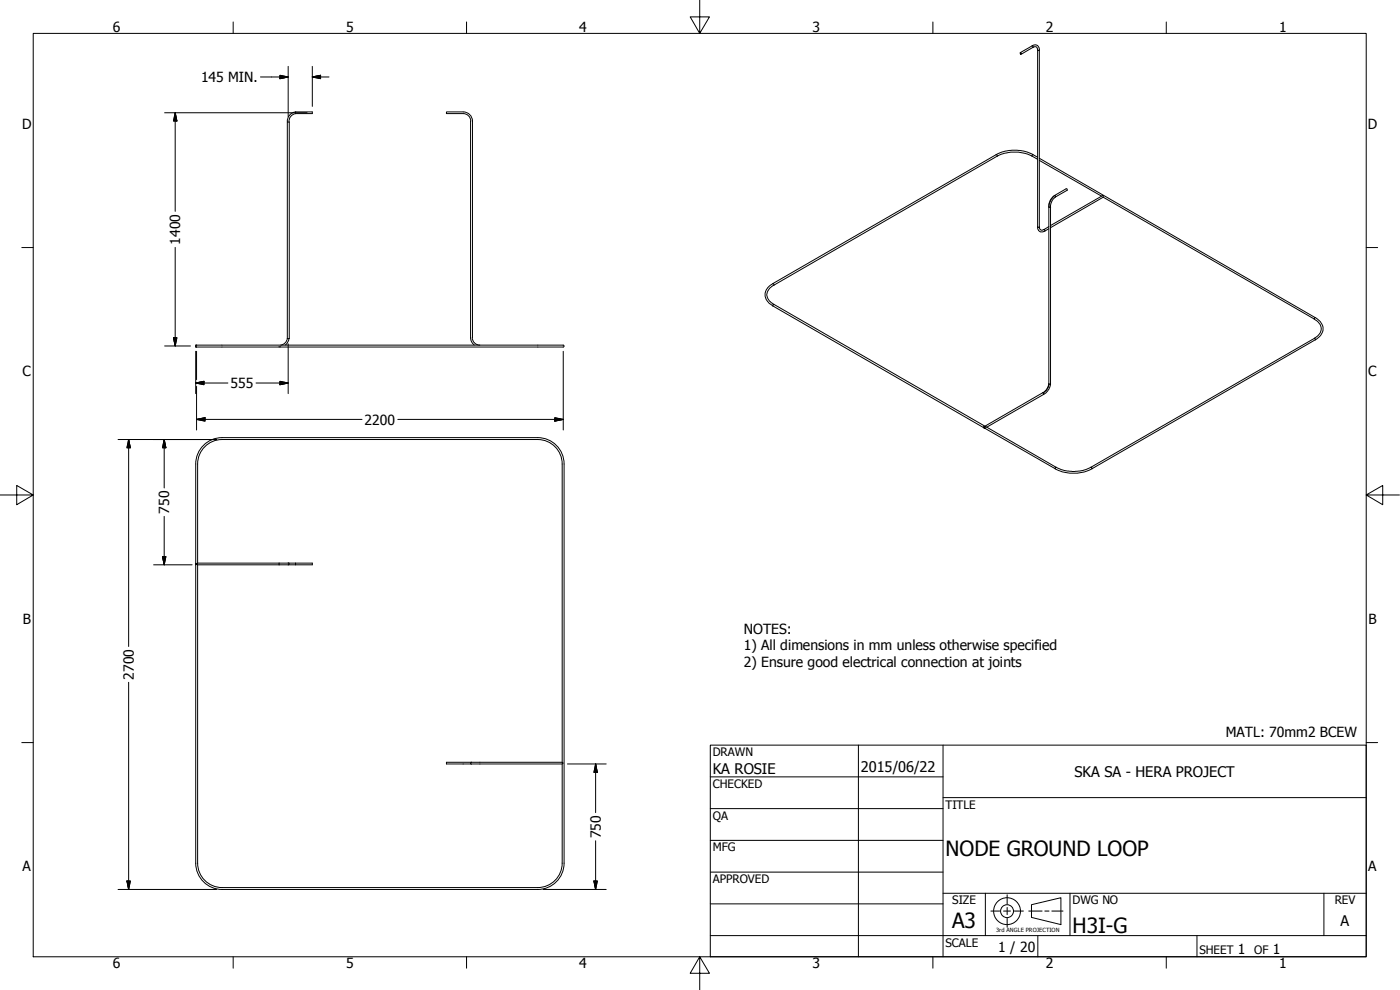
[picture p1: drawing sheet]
<svg xmlns="http://www.w3.org/2000/svg" width="420mm" height="297mm" viewBox="0 0 420 297" stroke-linecap="round" stroke-linejoin="round" font-family="sans-serif">
<!-- layer: Visible (ANSI) -->
<g fill="none" stroke="#000" stroke-width=".3">
<path d="M86.2 36.6h.6v65h-.6zM88.7 33.6h5v.5h-5zM88.7 34.1a2.25 2.25 0 0 0-1.9 2.5M88.7 33.6a2.76 2.76 0 0 0-2.5 3M141.2 36.3v65M141.3 36.3a2.25 2.25 0 0 0-2.3-2.2h-5v-.5h5a2.76 2.76 0 0 1 2.8 2.7v65M316.5 58.7l.2 .1v.3M320 56.6l.3 .2v.3M314.8 62.1h.5M58.7 103.6h110.3l.3 .2-.3 .3h-110.3zM59 103.6l-.3 .2 .3 .3M83.7 104h.5"/>
<path d="M86.2 101.6l-.6 1.3-1.3 .6M86.7 101.6l-.2 .9-.9 1M141.2 101.3l.2 1 .9 1.2M141.7 101.3a2.25 2.25 0 0 0 2.3 2.3M312.9 117.8l.3 .2v.3M58.7 139.2v29.8M58.7 139.2a7.9 7.9 0 0 1 7.9-7.9h94.8a7.9 7.9 0 0 1 7.9 7.9M59.3 139.2v29.8M59.3 139.2a7.3 7.3 0 0 1 7.3-7.3h94.8a7.3 7.3 0 0 1 7.3 7.3M168.7 139.2v89.5M169.3 139.2v119.8a7.9 7.9 0 0 1-7.9 7.9h-94.8a7.9 7.9 0 0 1-7.9-7.9v-89.5M295.3 128h.5"/>
<path d="M295.6 127.9v.6M58.7 169l.3 .2-.3 .3zM59.3 169l-.3 .2 .3 .3M59.3 169.5v89.5a7.3 7.3 0 0 0 7.3 7.3h94.8a7.3 7.3 0 0 0 7.3-7.3v-29.8M59.3 169h34.4v.5h-34.4M83.8 169v.5M86.5 168.9l.3 .3-.3 .3M88.7 169v.5M141.5 228.7h-7.5v.5h34.7M141.5 228.7h27.2M141.5 228.7l-.3 .3 .3 .3M168.7 228.7l.3 .3-.3 .2"/>
<circle cx="306.3" cy="16" r=".21"/>
<circle cx="295.4" cy="128.4" r=".24"/>
</g>
<!-- layer: Visible Narrow (ANSI) -->
<g fill="none" stroke="#000" stroke-width=".3">
<path d="M309.8 13.8h.2v.4M309.8 13.8a1.32 1.32 0 0 1 1.4-.2 1.32 1.32 0 0 1 .7 1.4M309.8 13.8l-3.6 2M310 14.2l.2-.1a.78 .78 0 0 1 .9 0 .78 .78 0 0 1 .3 .9M310 14.2l-3.5 2M311.4 15l.1 .2 .4-.2M311.4 15v53.1M311.9 15v53.1M299 46.4l.3 .1v.3M299 46.4a12.1 12.1 0 0 1 11 0M299 46.4l-67 38.7M299.3 46.8a12 12 0 0 1 10.5 0"/>
<path d="M299.3 46.8l-67.1 38.8M309.8 46.8l1.6 1M310 46.4l-.3 .2 .1 .2M310 46.4l1.4 .8M311.9 48.1l18.7 10.8M311.9 47.5l82.8 47.8M316.6 58.7a4.6 4.6 0 0 0-1.8 3.5M320 56.6l-3.8 2.3-1 1.2-.4 1.2v53.8M320.3 57.1l-3.8 2.2-.8 .9-.4 1.3v53.7l-.4 .1-.1-.2M331.1 59.2l-.1-.5-15.7 9M331.1 59.2l63.4 36.5M331.1 59.2l-15.8 9.1"/>
<path d="M311.4 68.1l.2 .1 .3-.1M311.4 68.1a1.33 1.33 0 0 0 .6 1.4 1.33 1.33 0 0 0 1.6-.2M311.9 68.1a.86 .86 0 0 0 .4 .9 .86 .86 0 0 0 1-.1M313.3 68.9h.2l.1 .4M314.8 68.6l-1.2 .7M314.8 68l-1.5 .9M232 85.1l.2 .1v.4M232 85.1a3.5 3.5 0 0 0-1.9 4.9l.8 1.1 1.1 .7M232 91.8l63.2 36.5M232.2 91.3l63.4 36.6 17.7-10.2 1.1-1.3 .4-1.3M232.2 91.3l-.2 .5M232.2 85.6a2.94 2.94 0 0 0-2 2.4 2.94 2.94 0 0 0 1.3 2.9l.7 .4"/>
<path d="M394.5 95.7a2.95 2.95 0 0 1 1 5l-1 .8M394.7 95.3l-.2 .1v.3M394.7 95.3a3.6 3.6 0 0 1 2.2 4.2l-.6 1.2-1.6 1.3M314.8 115.2a3.4 3.4 0 0 1-1.7 2.6M315.3 115.2l-.5 1.6-.9 1.1-17.8 10.3M394.5 101.5l.2 .1v.4M394.5 101.5l-67.1 38.7M394.7 102l-67 38.6M295.3 128v.1M295.5 128.5l21.2 12.1M295.8 128l21.1 12.2M316.7 140.6a12.1 12.1 0 0 0 11 0"/>
<path d="M316.9 140.2l-.2 .1v.3M316.9 140.2a11.4 11.4 0 0 0 10.5 0M327.4 140.2h.2l.1 .4"/>
</g>
<!-- layer: Border (ANSI) -->
<g fill="none" stroke="#000" stroke-width=".3">
<path d="M10 10h400v277.1h-400zM70 6.6v3.4M140 6.6v3.4M210 0v10l-2.9-4.9h5.8l-2.9 4.9M280 6.6v3.4M350 6.6v3.4M6.5 74.3h3.5M410 74.3h3.4M0 148.5h10l-5-2.8v5.7l5-2.9M410 148.5l5 2.9v-5.7l-5 2.8h10M6.5 222.8h3.5M410 222.8h3.4"/>
<path d="M70 287.1v3.4M140 287.1v3.4M210 287.1l2.9 4.9h-5.8l2.9-4.9v9.9M280 287.1v3.4M350 287.1v3.4"/>
</g>
<!-- layer: Title (ANSI) -->
<g fill="none" stroke="#000" stroke-width=".3">
<path d="M213.2 223.6h196.8v63.5h-196.8zM213.2 233.1h69.8M257.6 223.6v63.5M283 239.3h127M283 223.6v63.5M213.2 242.6h69.8M213.2 252.1h69.8M213.2 261.7h69.8M213.2 271.2h69.8M283 268h127M295.7 268v12.7M321.1 268v12.7"/>
<path d="M397.3 268v12.7M213.2 280.7h196.8M311.5 280.7v6.4M359.2 280.7v6.4"/>
</g>
<!-- layer: Dimension (ANSI) -->
<g fill="none" stroke="#000" stroke-width=".3">
<path d="M86.5 19.9v15.1M93.7 19.9v12M49.4 33.8h42.7M52.6 33.8l.5 2.5h-1zM52.6 33.8v29.6M78.2 23.1h8.3M84 22.6l2.5 .5-2.5 .5zM93.7 23.1l2.5-.5v1zM93.7 23.1h5M52.6 74.2v29.6M49.4 103.8h7.7M52.1 101.3h1l-.5 2.5z"/>
<path d="M58.7 114.9l2.5-.5v1zM58.7 114.9h9.7M58.7 105.4v12.7M59 105.4v8.5M59 115.9v13.1M76.8 114.9h9.7M84 114.4l2.5 .5-2.5 .5zM86.5 103.2v14.9M169 105.4v23.6M35.4 131.9h29.6M38.6 131.9l.5 2.5h-1zM38.6 131.9v62.1"/>
<path d="M49.3 131.9l.5 2.5h-1zM49.3 131.9v14.5M59 125.8l2.5-.5v1.1zM59 125.8h49.6M119.4 125.8h49.6M166.5 125.3l2.5 .5-2.5 .6zM49.3 154.9v14.6M46.1 169.5h11.6M48.8 167h1l-.5 2.5zM38.6 204.7v62.2M170.3 229.2h11.6M178.8 229.2l.5 2.6h-1.1z"/>
<path d="M178.8 229.2v14.6M178.8 252.3v14.6M35.4 266.9h29.6M38.1 264.3h1l-.5 2.6zM163 266.9h18.9M178.2 264.3h1.1l-.5 2.6z"/>
</g>
<g fill="#000" stroke="#000" stroke-width=".3">
<path d="M52.6 33.8l.5 2.5zM52.6 33.8l.5 2.5h-1zM84 23.6l2.5-.5zM84 22.6l2.5 .5-2.5 .5zM93.7 23.1l2.5-.5zM93.7 23.1l2.5-.5v1zM52.1 101.3l.5 2.5zM52.1 101.3h1l-.5 2.5zM58.7 114.9l2.5-.5zM58.7 114.9l2.5-.5v1zM84 115.4l2.5-.5zM84 114.4l2.5 .5-2.5 .5z"/>
<path d="M38.6 131.9l.5 2.5zM38.6 131.9l.5 2.5h-1zM49.3 131.9l.5 2.5zM49.3 131.9l.5 2.5h-1zM59 125.8l2.5-.5zM59 125.8l2.5-.5v1.1zM166.5 126.4l2.5-.6zM166.5 125.3l2.5 .5-2.5 .6zM48.8 167l.5 2.5zM48.8 167h1l-.5 2.5zM178.8 229.2l.5 2.6zM178.8 229.2l.5 2.6h-1.1z"/>
<path d="M38.1 264.3l.5 2.6zM38.1 264.3h1l-.5 2.6zM178.2 264.3l.6 2.6zM178.2 264.3h1.1l-.5 2.6z"/>
</g>
<!-- layer: Sketch Geometry (ANSI) -->
<g fill="none" stroke="#000" stroke-width=".3">
<path d="M297.4 273.4h2.7M301.2 273.4h2.1M302.3 268.5v2.8M302.3 272.3v2.1M302.3 275.5v2.7M304.4 273.4h2.7M308.7 273.4h4M309.6 271.4l8.8-2v8l-8.8-2.1zM313.6 273.4h1.2M315.7 273.4h3.3"/>
<circle cx="302.2" cy="273.4" r="4"/>
<circle cx="302.2" cy="273.4" r="1.94"/>
</g>
<g font-size="6.3">
<text x="283.8" y="257">NODE GROUND LOOP</text>
<text x="285.8" y="278.6">A3</text>
<text x="321.9" y="279.8">H3I-G</text>
</g>
<g font-size="4.4">
<text x="213.9" y="232.2">KA ROSIE</text>
<text x="258.4" y="231.6">2015/06/22</text>
<text x="322.5" y="233">SKA SA - HERA PROJECT</text>
<text x="402.3" y="277.9">A</text>
</g>
<g font-size="4.2">
<text x="33.8" y="9.6">6</text>
<text x="103.9" y="9.6">5</text>
<text x="173.9" y="9.6">4</text>
<text x="243.8" y="9.6">3</text>
<text x="313.9" y="9.6">2</text>
<text x="383.9" y="9.6">1</text>
<text x="60.3" y="24.6">145 MIN.</text>
<text x="6.7" y="38.7">D</text>
<text x="410.5" y="38.7">D</text>
<text x="54.1" y="73.4" transform="rotate(-90 54.1 73.4)">1400</text>
<text x="6.8" y="113">C</text>
<text x="410.7" y="113">C</text>
<text x="69.2" y="116.4">555</text>
<text x="109.4" y="127.4">2200</text>
<text x="50.8" y="154.1" transform="rotate(-90 50.8 154.1)">750</text>
<text x="6.9" y="187.2">B</text>
<text x="223.3" y="190.1">NOTES:</text>
<text x="410.7" y="187.2">B</text>
<text x="223.3" y="195.1">1) All dimensions in mm unless otherwise specified</text>
<text x="40.1" y="203.9" transform="rotate(-90 40.1 203.9)">2700</text>
<text x="223.3" y="200.1">2) Ensure good electrical connection at joints</text>
<text x="367.9" y="221">MATL: 70mm2 BCEW</text>
<text x="180.3" y="251.5" transform="rotate(-90 180.3 251.5)">750</text>
<text x="6.8" y="261.4">A</text>
<text x="410.7" y="261.4">A</text>
<text x="299.6" y="285.6">1 / 20</text>
<text x="371.5" y="286.2">1</text>
<text x="382" y="286.2">1</text>
<text x="33.8" y="290.5">6</text>
<text x="103.9" y="290.5">5</text>
<text x="173.9" y="290.5">4</text>
<text x="243.8" y="290.5">3</text>
<text x="313.9" y="290.5">2</text>
<text x="383.9" y="290.5">1</text>
</g>
<g font-size="3.5">
<text x="213.9" y="226.9">DRAWN</text>
<text x="213.9" y="236.4">CHECKED</text>
<text x="213.9" y="245.9">QA</text>
<text x="283.8" y="242.6">TITLE</text>
<text x="213.9" y="255.4">MFG</text>
<text x="213.9" y="265">APPROVED</text>
<text x="285.8" y="271.3">SIZE</text>
<text x="321.9" y="271.3">DWG NO</text>
<text x="400.6" y="271.3">REV</text>
<text x="283.8" y="284">SCALE</text>
<text x="360" y="286.2">SHEET</text>
<text x="376.4" y="286.2">OF</text>
</g>
<text font-size="1.7" x="299" y="279.8">3rd ANGLE PROJECTION</text>
</svg>
